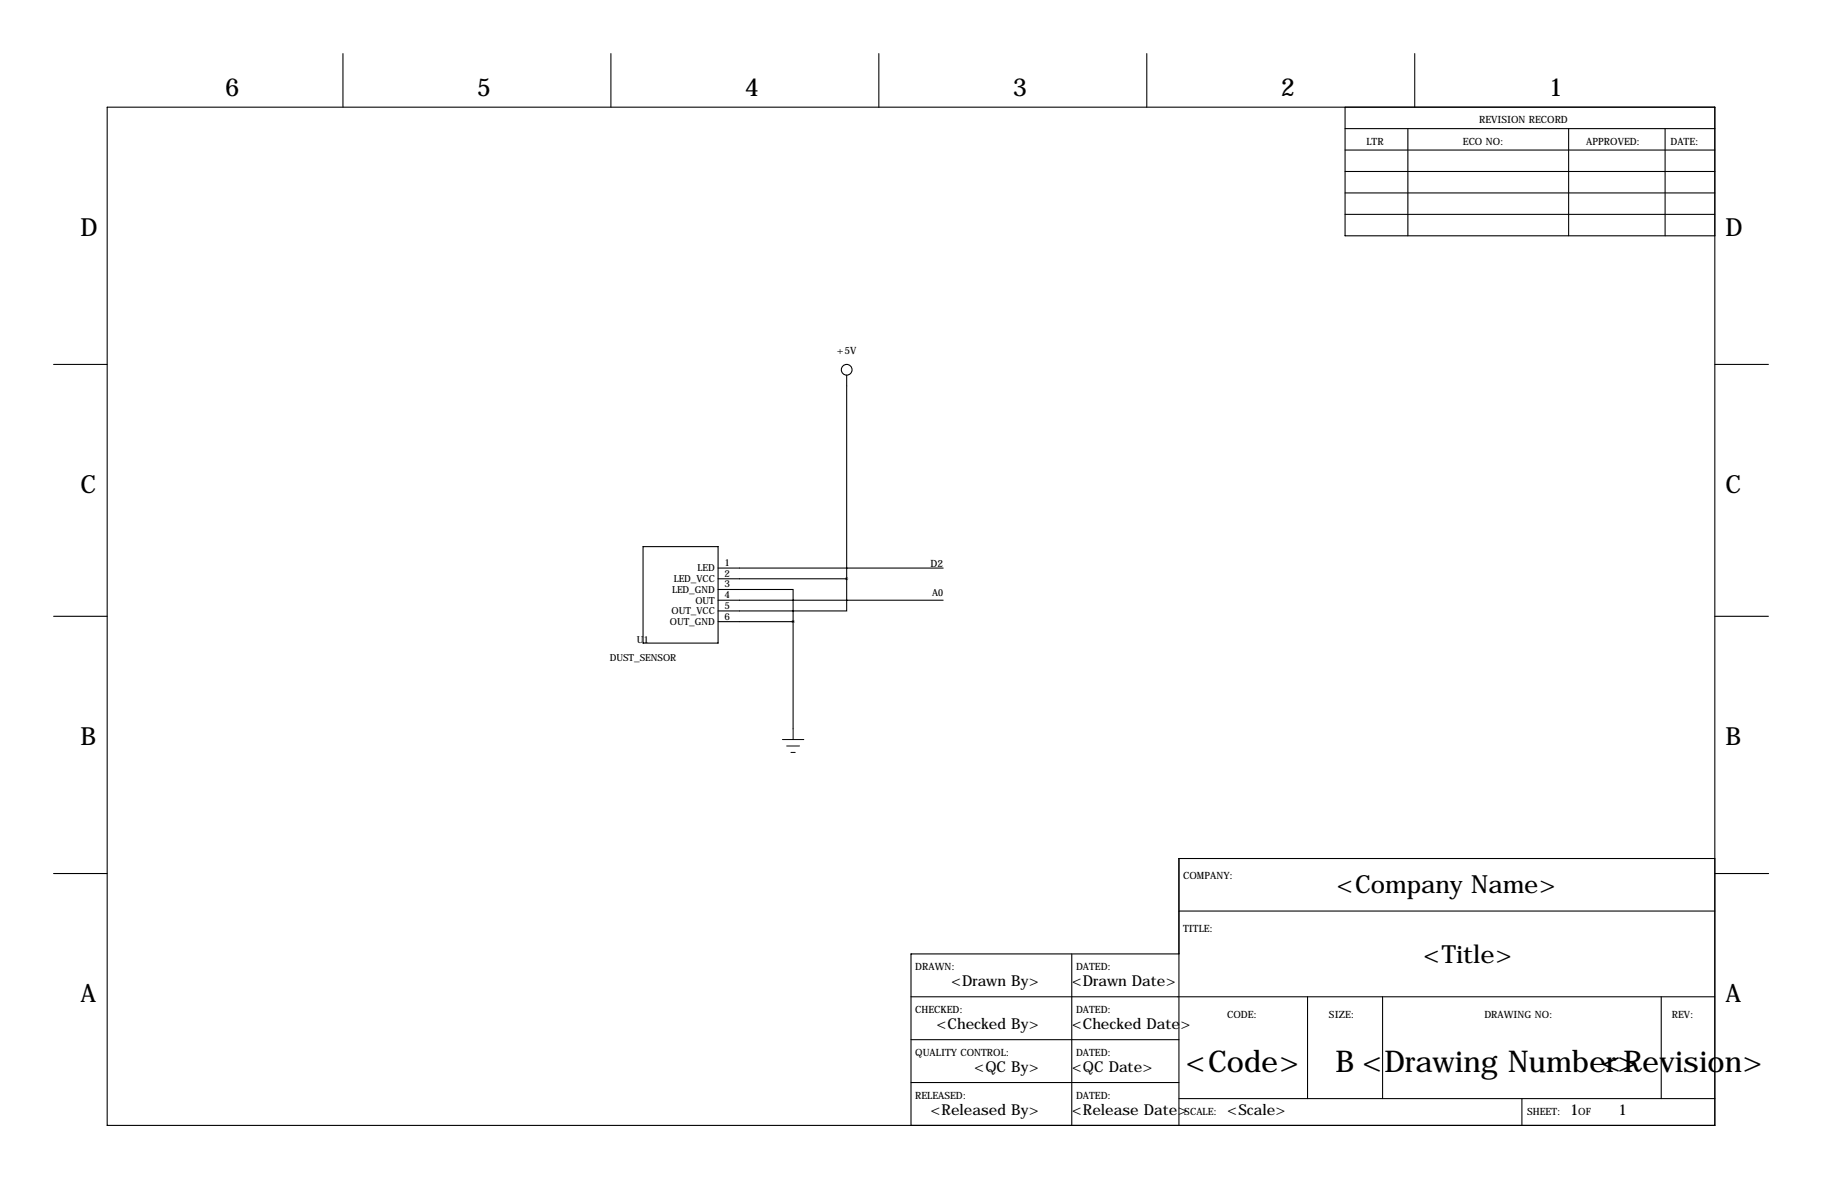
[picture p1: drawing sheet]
<svg xmlns="http://www.w3.org/2000/svg" width="432mm" height="279mm" viewBox="0 0 432 279" stroke-linecap="round" stroke-linejoin="round" font-family="sans-serif">
<g fill="none" stroke="#000" stroke-width=".25">
<path d="M81.3 12.7v12.7M144.8 12.7v12.7M208.3 12.7v12.7M271.8 12.7v12.7M335.3 12.7v12.7M25.4 25.4h381v241.3h-381zM318.8 30.5h87.6M318.8 35.6h87.6M318.8 25.4v30.5h87.6M333.7 30.5v25.4M371.8 30.5v25.4M394.6 30.5v25.4"/>
<path d="M318.8 45.7h87.6M318.8 50.8h87.6M318.8 40.6h87.6M12.7 86.4h12.7M200.7 88.9v48.3M406.4 86.4h12.7M152.4 129.5h17.8v22.9h-17.8zM170.2 139.7h17.8v7.6M170.2 134.6h53.3M170.2 137.2h30.5M200.7 137.2v7.6h-30.5M12.7 146h12.7"/>
<path d="M170.2 142.2h53.3M170.2 147.3h17.8M188 147.3v25.4M406.4 146h12.7M12.7 207h12.7M279.4 215.9h127M406.4 203.5h-127v63.2M406.5 207h12.7M215.9 236.2h190.5M254 226.1v40.6M279.4 226.1h-63.5v40.6M309.9 236.2v24.1"/>
<path d="M327.7 236.2v24.1M393.7 236.2v24.1M215.9 246.4h63.5M215.9 256.5h63.5M279.4 260.3h127M360.7 260.3v6.4"/>
<circle cx="200.7" cy="87.6" r="1.27"/>
</g>
<path d="M185.4 175.3h5.1M186.4 176.8h3.1M187.5 178.3h1M188 172.7v2.6" fill="none" stroke="#000" stroke-width=".24"/>
<path d="M200.6 137.2a.05 .05 0 0 0 .1 0 .05 .05 0 0 0-.1 0zM187.9 147.3a.05 .05 0 0 0 .1 0 .05 .05 0 0 0-.1 0z" fill="#000" stroke="#000" stroke-width=".63"/>
<g font-size="7.1">
<text x="281" y="254">&lt;Code&gt;</text>
<text x="316.5" y="254">B &lt;Drawing Number&gt;</text>
<text x="379.4" y="254">&lt;Revision&gt;</text>
</g>
<g font-size="5.9">
<text x="53.3" y="22.9">6</text>
<text x="113" y="22.9">5</text>
<text x="176.5" y="22.9">4</text>
<text x="240" y="22.9">3</text>
<text x="303.5" y="22.9">2</text>
<text x="367" y="22.9">1</text>
<text x="19" y="55.9">D</text>
<text x="408.9" y="55.9">D</text>
<text x="19" y="116.8">C</text>
<text x="408.9" y="116.8">C</text>
<text x="19" y="176.5">B</text>
<text x="408.9" y="176.5">B</text>
<text x="316.8" y="211.6">&lt;Company Name&gt;</text>
<text x="337.3" y="228.1">&lt;Title&gt;</text>
<text x="19" y="237.5">A</text>
<text x="408.9" y="237.5">A</text>
</g>
<g font-size="3.6">
<text x="225.4" y="233.7">&lt;Drawn By&gt;</text>
<text x="254" y="233.7">&lt;Drawn Date&gt;</text>
<text x="221.9" y="243.8">&lt;Checked By&gt;</text>
<text x="254" y="243.8">&lt;Checked Date&gt;</text>
<text x="230.9" y="254">&lt;QC By&gt;</text>
<text x="254" y="254">&lt;QC Date&gt;</text>
<text x="220.5" y="264.1">&lt;Released By&gt;</text>
<text x="254" y="264.1">&lt;Release Date&gt;</text>
<text x="290.8" y="264.1">&lt;Scale&gt;</text>
<text x="372.1" y="264.1">1</text>
<text x="383.5" y="264.1">1</text>
</g>
<g font-size="2.4">
<text x="350.5" y="29.2">REVISION RECORD</text>
<text x="323.8" y="34.3">LTR</text>
<text x="346.7" y="34.3">ECO NO:</text>
<text x="375.9" y="34.3">APPROVED:</text>
<text x="395.9" y="34.3">DATE:</text>
<text x="198.4" y="83.8">+5V</text>
<text x="220.5" y="134.4">D2</text>
<text x="280.4" y="208.3">COMPANY:</text>
<text x="280.4" y="221">TITLE:</text>
<text x="216.9" y="229.9">DRAWN:</text>
<text x="255" y="229.9">DATED:</text>
<text x="216.9" y="240">CHECKED:</text>
<text x="255" y="240">DATED:</text>
<text x="290.8" y="241.3">CODE:</text>
<text x="315" y="241.3">SIZE:</text>
<text x="351.8" y="241.3">DRAWING NO:</text>
<text x="396.2" y="241.3">REV:</text>
<text x="216.9" y="250.2">QUALITY CONTROL:</text>
<text x="255" y="250.2">DATED:</text>
<text x="216.9" y="260.3">RELEASED:</text>
<text x="255" y="260.3">DATED:</text>
<text x="280.7" y="264.2">SCALE:</text>
<text x="361.9" y="264.2">SHEET:</text>
<text x="374" y="264.2">OF</text>
</g>
<g font-size="2.3">
<text x="159.7" y="138">LED_VCC</text>
<text x="165.3" y="135.4">LED</text>
<text x="171.7" y="134.1">1</text>
<text x="171.7" y="136.7">2</text>
<text x="159.3" y="140.5">LED_GND</text>
<text x="164.8" y="143">OUT</text>
<text x="171.7" y="139.2">3</text>
<text x="171.7" y="141.7">4</text>
<text x="220.9" y="141.2">A0</text>
<text x="158.7" y="148.1">OUT_GND</text>
<text x="159.1" y="145.6">OUT_VCC</text>
<text x="171.7" y="144.3">5</text>
<text x="171.7" y="146.8">6</text>
<text x="151" y="152.4">U1</text>
<text x="144.5" y="156.6">DUST_SENSOR</text>
</g>
</svg>
